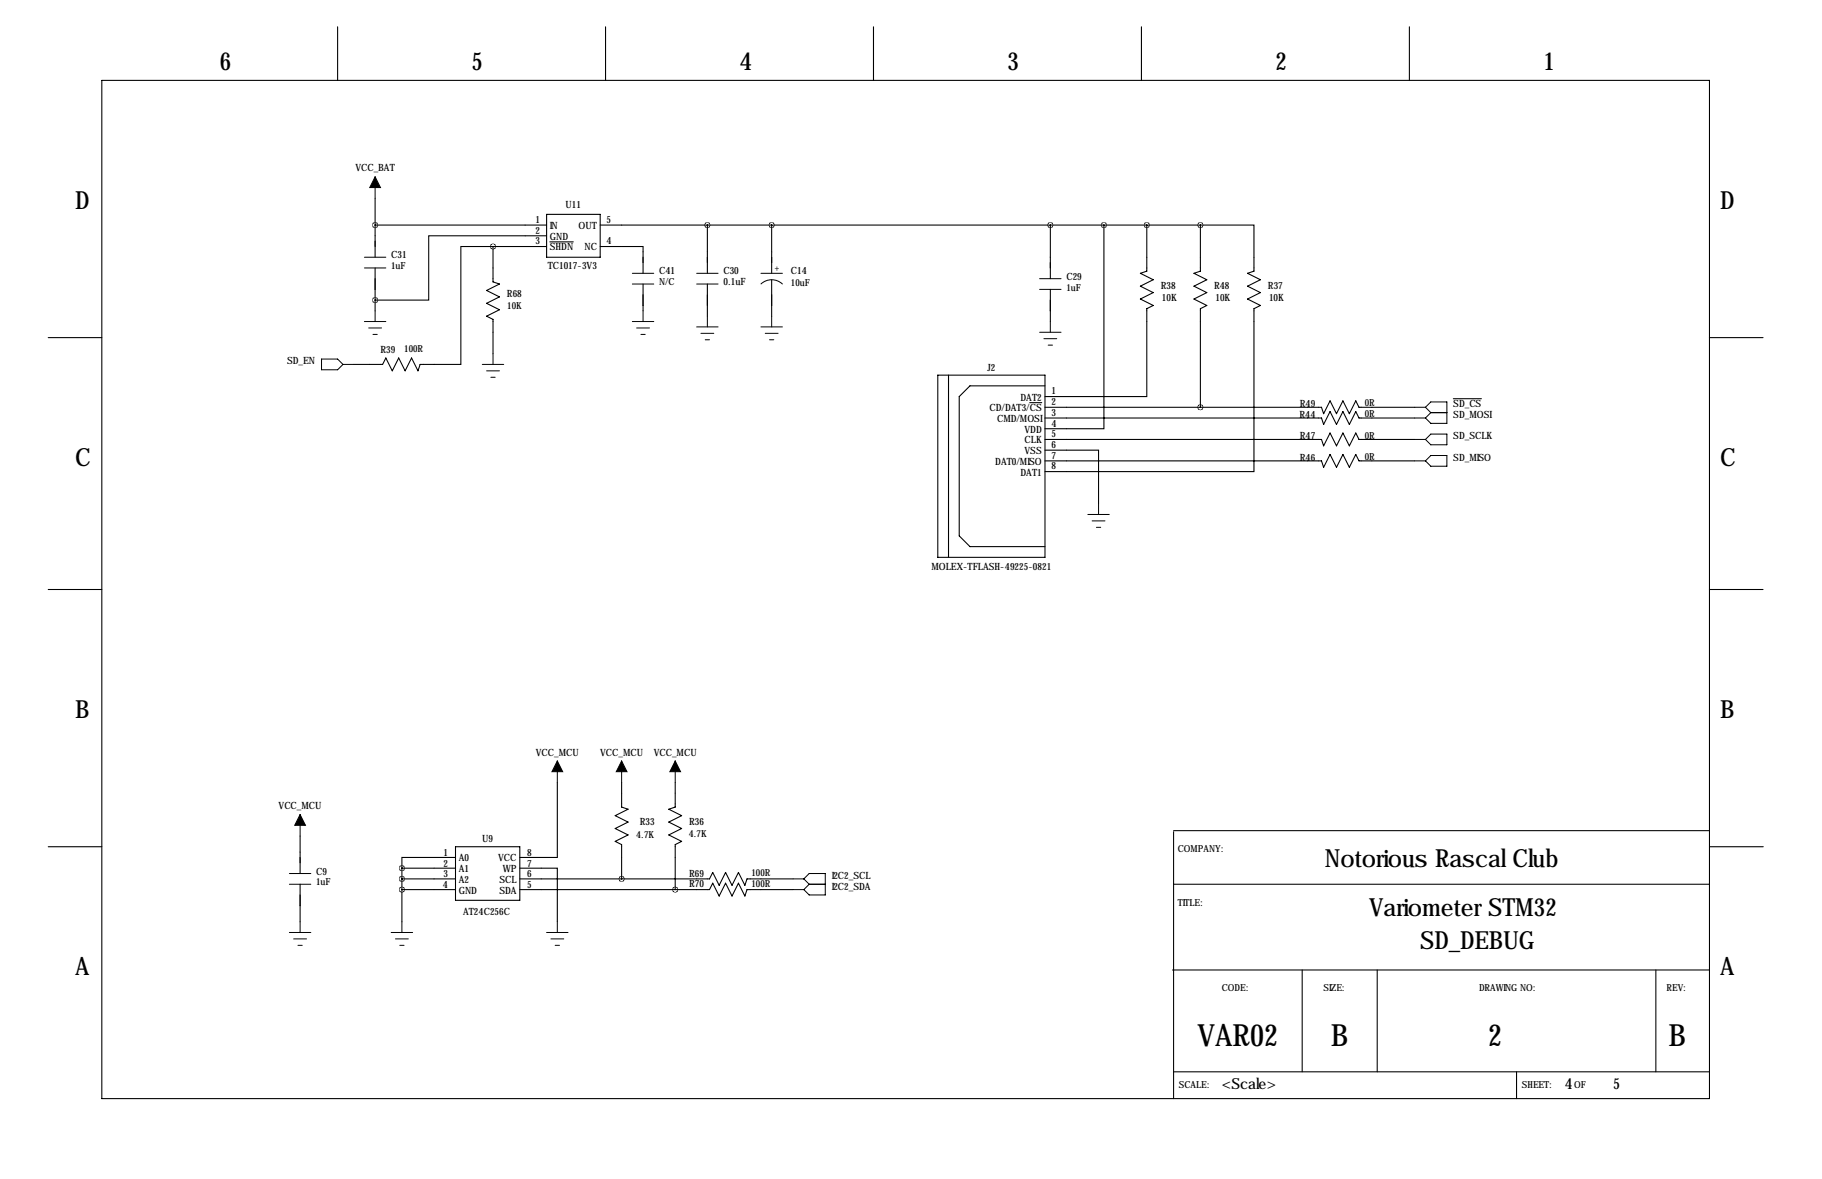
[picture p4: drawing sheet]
<svg xmlns="http://www.w3.org/2000/svg" width="432mm" height="279mm" viewBox="0 0 432 279" stroke-linecap="round" stroke-linejoin="round" font-family="sans-serif">
<g fill="none" stroke="#000" stroke-width=".25">
<path d="M24.1 19.1h381v241.2h-381zM80 6.4v12.7M143.5 6.4v12.7M207 6.4v12.7M270.5 6.4v12.7M334 6.4v12.7M88.9 53.3h40.6M88.9 47v14M116.8 58.4h-7.6v28h-9.6l-.5 1.5-1.6-3.1-1.5 3.1-1.5-3.1-1.5 3.1-1.6-3.1-.7 1.6h-6.9M116.8 58.4h12.7M116.8 58.4v8.4l1.6 .5-3.1 1.5 3.1 1.6-3.1 1.5 3.1 1.5-3.1 1.5 1.5 .8v8.1M129.5 55.9h-27.9v15.2h-12.7"/>
<path d="M129.5 50.8h12.7v10.2h-12.7zM130.3 57.3h5.6M142.2 58.4h10.2v6.4M142.2 53.3h142.3M167.6 53.3v11.5M182.9 53.3v11.5M248.9 53.3v12.7M261.6 53.3v48.3h-14M271.8 53.3v11l-1.5 .5 3 1.5-3 1.5 3 1.5-3 1.6 3 1.5-1.5 .8v20.8h-24.2M284.5 53.3h12.7v11l-1.5 .5 3 1.5-3 1.5 3 1.5-3 1.6 3 1.5-1.5 .8v38.6h-49.6M284.5 53.3v11l-1.5 .5 3 1.5-3 1.5 3 1.5-3 1.6 3 1.5-1.5 .8v23.3M88.9 63.5v10.2"/>
<path d="M152.4 67.3v6.4M167.6 67.3v7.6M182.9 66.3v8.6M248.9 68.6v7.6M11.4 80h12.7M222.2 88.9h25.4v43.2h-25.4zM224.8 88.9v43.2M244 95.4h2.9M247.6 91.4h-17.7l-2.6 2.6v33l2.6 2.5h17.7M247.6 96.5h65.6l.5 1.5 1.5-3 1.5 3 1.6-3 1.5 3 1.5-3 .8 1.5h13.2M247.6 99.1h65.6l.5 1.5 1.5-3.1 1.5 3.1 1.6-3.1 1.5 3.1 1.5-3.1 .8 1.6h13.2M344.4 94.5h6.7"/>
<path d="M405.1 80h12.7M247.6 106.7h12.7v12.7M247.6 104.1h65.6l.5 1.6 1.5-3.1 1.5 3.1 1.6-3.1 1.5 3.1 1.5-3.1 .8 1.5h13.2M247.6 109.2h65.6l.5 1.5 1.5-3 1.5 3 1.6-3 1.5 3 1.5-3 .8 1.5h13.2M11.4 139.7h12.7M405.1 139.7h12.7M71.1 198.1v8.9M132.1 185.4v17.8h-8.9M147.3 185.4v5.9l1.5 .5-3 1.5 3 1.5-3 1.5 3 1.6-3 1.5 1.5 .8v8.1M160 185.4v5.9l-1.5 .5 3 1.5-3 1.5 3 1.5-3 1.6 3 1.5-1.5 .8v10.6M278.1 197.1v63.2M278.1 196.8h127"/>
<path d="M11.4 200.7h12.7M71.1 209.5v8.9M95.2 205.7h12.7M95.2 208.3h12.7M95.2 210.8h12.7M95.2 205.7v12.7M107.9 203.2h-12.7v2.5M107.9 200.7h15.3v12.7h-15.3zM123.2 205.7h8.9v12.7M123.2 208.3h44.9l.8-1.5 1.5 3 1.6-3 1.5 3 1.5-3 1.5 3 .5-1.5h11M123.2 210.8h44.9l.8-1.5 1.5 3 1.6-3 1.5 3 1.5-3 1.5 3 .5-1.5h11M278.1 209.5h127"/>
<path d="M405.2 200.7h12.7M277.9 229.9h127.2M308.6 229.9v24.1M326.4 229.9v24.1M392.4 229.9v24.1M278.1 254h127M359.4 254v6.3"/>
</g>
<g fill="none" stroke="#000" stroke-width=".24">
<path d="M88.9 41.9v5.1M86.4 61h5M86.4 63.5h5M86.4 76.2h5M87.4 77.7h3M88.4 79.2h1M88.9 73.7v2.5M149.9 64.8h5M149.9 67.3h5M149.9 76.2h5M150.9 77.7h3M151.9 79.2h1"/>
<path d="M152.4 73.7v2.5M165.1 64.8h5.1M165.1 67.3h5.1M165.1 77.5h5.1M166.1 79h3.1M167.6 74.9v2.6M180.3 64.8h5.1M180.3 77.5h5.1M180.4 67.3a3.7 3.7 0 0 1 5 0M181.4 79h3M182.9 74.9v2.6M246.4 66h5.1"/>
<path d="M246.4 68.6h5.1M246.4 78.7h5.1M248.9 76.2v2.5M76.2 85.1h3.8l1.3 1.3-1.3 1.2h-3.8zM81.3 86.4h2.5M114.3 86.4h5.1M115.3 87.9h3.1M116.3 89.4h1M116.8 83.8v2.6M167.1 80.5h1M182.4 80.5h1M247.4 80.3h3"/>
<path d="M248.4 81.8h1M335.3 96.5h2.5M335.3 99.1h2.5M337.8 96.5l1.3 1.3M337.8 96.5l1.3-1.3h3.8v5.1h-3.8l-1.3-1.2M339.1 97.8h3.8M339.1 97.8l-1.3 1.3M260.3 119.4v2.5M335.3 109.2h2.5M335.3 104.1h2.5M337.8 104.1l1.3-1.2h3.8v2.5h-3.8zM337.8 109.2l1.3-1.3h3.8v2.6h-3.8z"/>
<path d="M257.8 121.9h5.1M258.8 123.4h3.1M259.8 125h1.1M71.1 193v5.1M132.1 180.3v5.1M147.3 180.3v5.1M160 180.3v5.1M68.6 207h5.1M68.6 209.5h5.1M71.1 218.4v2.6M95.2 218.4v2.6M132.1 218.4v2.6"/>
<path d="M188 208.3h2.5M188 210.8h2.5M190.5 208.3l1.3-1.3h3.8v5.1h-3.8l-1.3-1.3M190.5 208.3l1.3 1.2M191.8 209.5h3.8M191.8 209.5l-1.3 1.3M68.6 221h5.1M69.6 222.5h3M70.6 224h1M92.7 221h5.1M93.7 222.5h3.1M94.7 224h1.1"/>
<path d="M129.5 221h5.1M130.6 222.5h3M131.6 224h1"/>
</g>
<path d="M88.9 41.9l1.3 2.5h-2.6zM71.1 193l1.3 2.6h-2.6zM132.1 180.3l1.2 2.6h-2.5zM147.3 180.3l1.3 2.6h-2.6zM160 180.3l1.3 2.6h-2.6z" fill="#000" stroke="#000" stroke-width=".24"/>
<path d="M284.4 96.5a.05 .05 0 0 0 .1 0 .05 .05 0 0 0-.1 0zM95.2 210.8a.05 .05 0 0 0 .1 0 .05 .05 0 0 0-.1 0zM95.2 208.3a.05 .05 0 0 0 .1 0 .05 .05 0 0 0-.1 0zM95.2 205.7a.05 .05 0 0 0 .1 0 .05 .05 0 0 0-.1 0zM261.6 53.3a.05 .05 0 0 0 .1 0 .05 .05 0 0 0-.1 0zM284.4 53.3a.05 .05 0 0 0 .1 0 .05 .05 0 0 0-.1 0zM271.7 53.3a.05 .05 0 0 0 .1 0 .05 .05 0 0 0-.1 0zM116.8 58.4a.05 .05 0 0 0 .1 0 .05 .05 0 0 0-.1 0zM147.3 208.3a.05 .05 0 0 0 .1 0 .05 .05 0 0 0-.1 0zM160 210.8a.05 .05 0 0 0 .1 0 .05 .05 0 0 0-.1 0zM167.6 53.3a.05 .05 0 0 0 .1 0 .05 .05 0 0 0-.1 0zM182.8 53.3a.05 .05 0 0 0 .1 0 .05 .05 0 0 0-.1 0zM248.9 53.3a.05 .05 0 0 0 .1 0 .05 .05 0 0 0-.1 0z" fill="#000" stroke="#000" stroke-width="1.3"/>
<g font-size="7.3">
<text x="283.8" y="248">VAR02</text>
<text x="315.4" y="248">B</text>
<text x="352.7" y="248">2</text>
<text x="395.4" y="248">B</text>
</g>
<g font-size="5.9">
<text x="52.1" y="16.5">6</text>
<text x="111.8" y="16.5">5</text>
<text x="175.3" y="16.5">4</text>
<text x="238.8" y="16.5">3</text>
<text x="302.3" y="16.5">2</text>
<text x="365.8" y="16.5">1</text>
<text x="17.8" y="49.5">D</text>
<text x="407.7" y="49.5">D</text>
<text x="17.8" y="110.5">C</text>
<text x="407.7" y="110.5">C</text>
<text x="17.8" y="170.2">B</text>
<text x="407.7" y="170.2">B</text>
<text x="314" y="205.5">Notorious Rascal Club</text>
<text x="324.5" y="217">Variometer STM32</text>
<text x="336.5" y="224.8">SD_DEBUG</text>
<text x="17.8" y="231.1">A</text>
<text x="407.7" y="231.1">A</text>
</g>
<g font-size="3.6">
<text x="289.6" y="258">&lt;Scale&gt;</text>
<text x="370.8" y="258">4</text>
<text x="382.3" y="258">5</text>
</g>
<g font-size="2.4">
<text x="84.2" y="40.6">VCC_BAT</text>
<text x="126.9" y="52.8">1</text>
<text x="134.1" y="49.3">U11</text>
<text x="143.8" y="52.8">5</text>
<text x="126.9" y="55.4">2</text>
<text x="126.9" y="57.9">3</text>
<text x="130.3" y="54.3">IN</text>
<text x="130.3" y="56.8">GND</text>
<text x="130.3" y="59.4">SHDN</text>
<text x="137.1" y="54.3">OUT</text>
<text x="138.5" y="59.4">NC</text>
<text x="143.8" y="57.9">4</text>
<text x="92.7" y="61.2">C31</text>
<text x="129.8" y="63.8">TC1017-3V3</text>
<text x="156.2" y="65">C41</text>
<text x="171.4" y="65">C30</text>
<text x="187.5" y="65">C14</text>
<text x="120.2" y="70.4">R68</text>
<text x="171.4" y="67.7">0.1uF</text>
<text x="252.7" y="66.3">C29</text>
<text x="275.1" y="68.4">R38</text>
<text x="275.3" y="71.4">10K</text>
<text x="287.7" y="68.4">R48</text>
<text x="288" y="71.4">10K</text>
<text x="300.5" y="68.4">R37</text>
<text x="300.7" y="71.4">10K</text>
<text x="90.2" y="83.6">R39</text>
<text x="68" y="86.4">SD_EN</text>
<text x="234" y="87.9">J2</text>
<text x="241.9" y="94.9">DAT2</text>
<text x="249.2" y="93.5">1</text>
<text x="234.5" y="97.5">CD/DAT3/CS</text>
<text x="236.3" y="100">CMD/MOSI</text>
<text x="249.2" y="96">2</text>
<text x="249.2" y="98.6">3</text>
<text x="249.2" y="101.1">4</text>
<text x="308" y="99.1">R44</text>
<text x="308" y="96.5">R49</text>
<text x="344.4" y="96.5">SD_CS</text>
<text x="344.4" y="99.1">SD_MOSI</text>
<text x="242.8" y="102.5">VDD</text>
<text x="242.8" y="105.1">CLK</text>
<text x="242.8" y="107.6">VSS</text>
<text x="249.2" y="103.6">5</text>
<text x="249.2" y="106.2">6</text>
<text x="308" y="104.1">R47</text>
<text x="344.4" y="104.1">SD_SCLK</text>
<text x="235.9" y="110.2">DAT0/MISO</text>
<text x="241.9" y="112.7">DAT1</text>
<text x="249.2" y="108.7">7</text>
<text x="249.2" y="111.3">8</text>
<text x="308" y="109.2">R46</text>
<text x="344.4" y="109.2">SD_MISO</text>
<text x="220.8" y="135">MOLEX-TFLASH-49225-0821</text>
<text x="127" y="179.1">VCC_MCU</text>
<text x="142.2" y="179.1">VCC_MCU</text>
<text x="154.9" y="179.1">VCC_MCU</text>
<text x="66" y="191.8">VCC_MCU</text>
<text x="151.7" y="195.4">R33</text>
<text x="163.3" y="195.4">R36</text>
<text x="105.1" y="202.8">1</text>
<text x="114.3" y="199.6">U9</text>
<text x="125" y="202.8">8</text>
<text x="74.9" y="207.3">C9</text>
<text x="105.1" y="205.4">2</text>
<text x="105.1" y="207.9">3</text>
<text x="108.7" y="204.1">A0</text>
<text x="108.7" y="206.7">A1</text>
<text x="108.7" y="209.2">A2</text>
<text x="118.1" y="204.1">VCC</text>
<text x="118.4" y="209.2">SCL</text>
<text x="119.2" y="206.7">WP</text>
<text x="125" y="205.4">7</text>
<text x="125" y="207.9">6</text>
<text x="163.3" y="207.8">R69</text>
<text x="197.1" y="208.3">I2C2_SCL</text>
<text x="104.9" y="210.5">4</text>
<text x="108.7" y="211.8">GND</text>
<text x="118.4" y="211.8">SDA</text>
<text x="125" y="210.5">5</text>
<text x="163.3" y="210.3">R70</text>
<text x="197.1" y="210.8">I2C2_SDA</text>
<text x="109.7" y="216.7">AT24C256C</text>
</g>
<g font-size="2.3">
<text x="92.7" y="63.8">1uF</text>
<text x="183.6" y="64.3">+</text>
<text x="156.2" y="67.6">N/C</text>
<text x="187.5" y="67.8">10uF</text>
<text x="252.7" y="68.9">1uF</text>
<text x="120.2" y="73.2">10K</text>
<text x="95.8" y="83.3">100R</text>
<text x="323.4" y="96.3">0R</text>
<text x="323.4" y="98.8">0R</text>
<text x="323.4" y="103.9">0R</text>
<text x="323.4" y="109">0R</text>
<text x="150.8" y="198.6">4.7K</text>
<text x="163.2" y="198.4">4.7K</text>
<text x="279.1" y="201.9">COMPANY:</text>
<text x="74.9" y="209.8">1uF</text>
<text x="178.1" y="207.5">100R</text>
<text x="178.1" y="210.1">100R</text>
<text x="279.1" y="214.6">TITLE:</text>
<text x="289.6" y="234.9">CODE:</text>
<text x="313.7" y="234.9">SIZE:</text>
<text x="350.5" y="234.9">DRAWING NO:</text>
<text x="395" y="234.9">REV:</text>
<text x="279.4" y="257.8">SCALE:</text>
<text x="360.7" y="257.8">SHEET:</text>
<text x="373.1" y="257.8">OF</text>
</g>
</svg>
